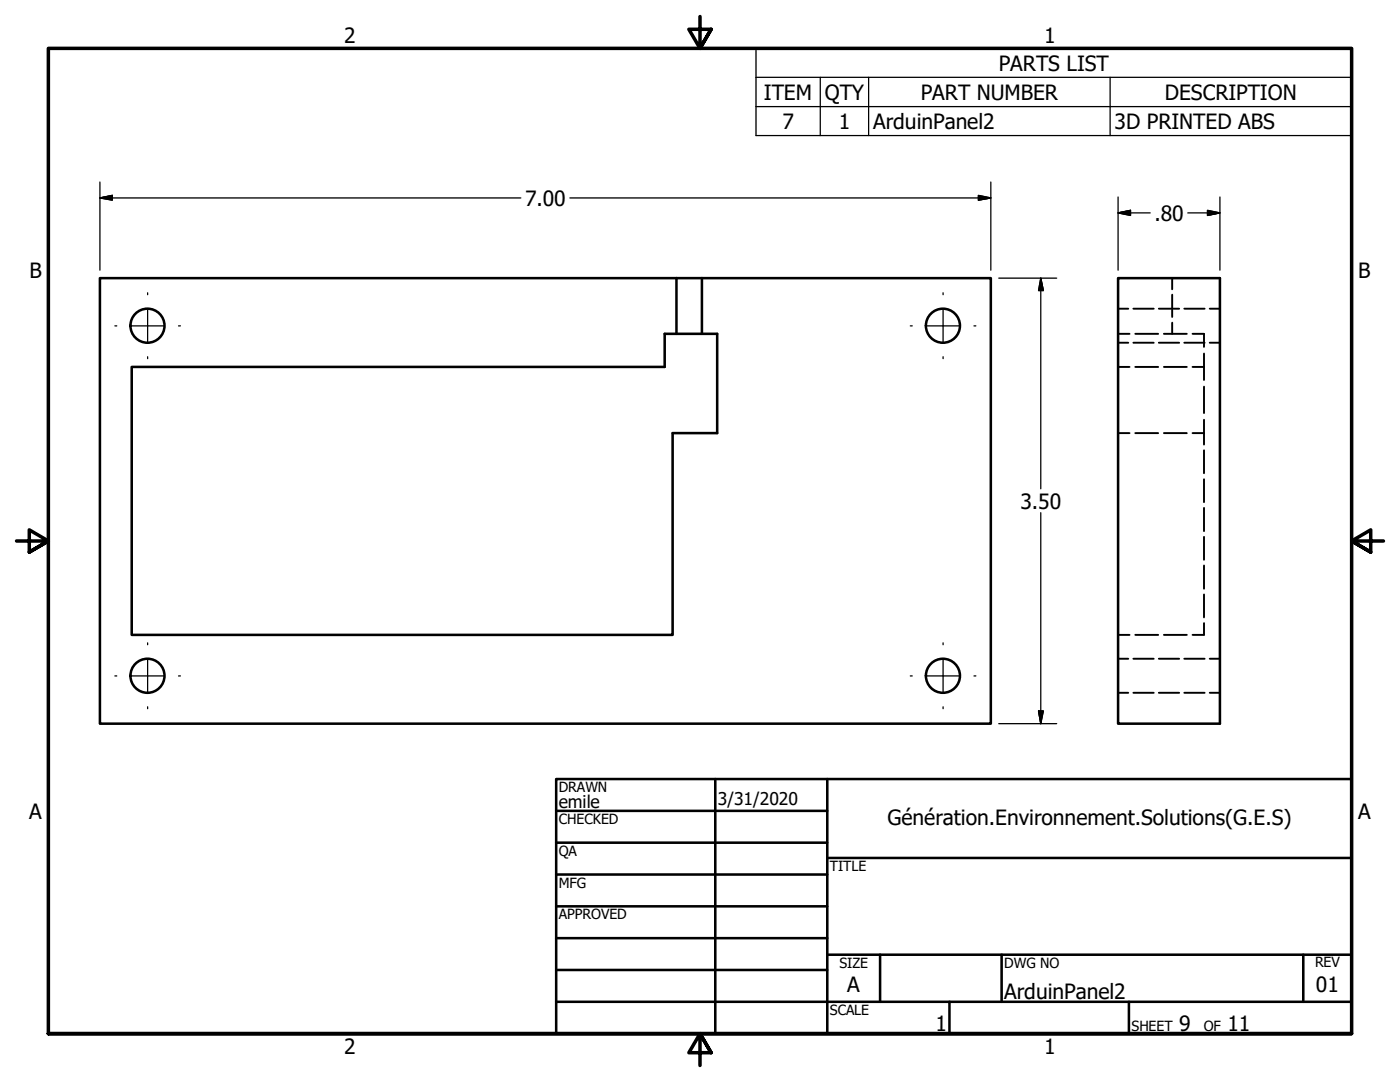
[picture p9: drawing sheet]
<svg xmlns="http://www.w3.org/2000/svg" width="279mm" height="216mm" viewBox="0 0 279 216" stroke-linecap="round" stroke-linejoin="round" font-family="sans-serif">
<!-- layer: Visible (ANSI) -->
<g fill="none" stroke="#000" stroke-width=".51">
<path d="M135 55.5h-115.1v88.9h177.8v-88.9h-57.6M135 55.5v11.1M135 55.5h5.1M140.1 55.5v11.1M223.1 55.5h20.4v88.9h-20.4zM26.3 73.2h106.4v-6.6h10.4v19.8h-8.9v40.3h-107.9z"/>
<circle cx="29.4" cy="65" r="3.4"/>
<circle cx="188.2" cy="65" r="3.4"/>
<circle cx="29.4" cy="134.8" r="3.4"/>
<circle cx="188.2" cy="134.8" r="3.4"/>
</g>
<!-- layer: Hidden (ANSI) -->
<g fill="none" stroke="#000" stroke-width=".38">
<path d="M233.9 55.5v2.2M233.9 58.8v4.4M223.1 73.2h2.3M223.1 66.6h2.3M223.1 61.6h2.1M223.1 68.4h2.1M226.2 61.6h4.1M226.2 68.4h4.1M226.6 73.2h4.5M226.6 66.6h4.5M231.3 61.6h4M231.3 68.4h4"/>
<path d="M232.3 73.2h4.6M232.3 66.6h4.6M233.9 64.4v2.2M236.3 61.6h4.1M236.3 68.4h4.1M238 66.6h2.3v2.6M238 73.2h2.3M240.3 70.5v5.3M240.3 77.2v5.2M241.4 61.6h2.1M241.4 68.4h2.1M223.1 86.4h2.3"/>
<path d="M226.6 86.4h4.5M232.3 86.4h4.6M238 86.4h2.3M240.3 83.8v4.9M240.3 89.9v4.5M240.3 95.6v4.6M240.3 101.3v4.7M240.3 107.1v4.6M240.3 112.8v4.7M240.3 118.6v4.6M223.1 126.7h2.3M223.1 131.4h2.1"/>
<path d="M223.1 138.2h2.1M226.2 131.4h4.1M226.2 138.2h4.1M226.6 126.7h4.5M231.3 131.4h4M231.3 138.2h4M232.3 126.7h4.6M236.3 131.4h4.1M236.3 138.2h4.1M240.3 124.3v2.4h-2.3M241.4 131.4h2.1M241.4 138.2h2.1"/>
</g>
<!-- layer: Symbol (ANSI) -->
<path d="M150.9 15.4v-5.7h118.8v5.7M150.9 15.4h118.8v5.9M150.9 15.4v11.7h118.8v-5.8M163.7 15.4v11.7M173.4 15.4v11.7M221.6 15.4v11.7M150.9 21.3h118.8" fill="none" stroke="#000" stroke-width=".25"/>
<!-- layer: Border (ANSI) -->
<path d="M139.7 3.3v6.4l-2.2-3.9h4.4l-2.2 3.9 2.2-3.9M3.3 107.9h6.4l-3.9-2.2v4.5l3.9-2.3-3.9 2.3M276.1 107.9h-6.4l3.9-2.2v4.5l-3.9-2.3 3.9 2.3M9.7 206.2v-196.5h260v196.5h-260h260M141.9 210.1l-2.2-3.9 2.2 3.9h-4.4l2.2-3.9v6.4" fill="none" stroke="#000" stroke-width=".7"/>
<!-- layer: Title (ANSI) -->
<g fill="none" stroke="#000" stroke-width=".51">
<path d="M111 155.4h158.7v50.8h-158.7zM142.7 155.4v50.8M165.1 155.4v50.8M111 161.8h54.1M111 168.1h54.1M111 174.5h54.1M165.1 171.2h104.6M111 180.8h54.1M111 187.2h54.1M111 193.5h54.1M111 199.9h158.7M165.1 190.5h104.6"/>
<path d="M175.6 190.5v9.4M189.5 199.9v6.3M199.9 190.5v9.4M225.3 199.9v6.3M260.1 190.5v9.4"/>
</g>
<!-- layer: Dimension (ANSI) -->
<g fill="none" stroke="#000" stroke-width=".25">
<path d="M19.9 39.5l2.5-.5v.9zM19.9 39.5h84M19.9 36.3v17.6M113.7 39.5h84M195.3 39l2.4 .5-2.4 .4zM197.7 36.3v17.6M223.1 39.3v14.6M243.5 39.3v14.6M199.3 55.5h11.6M207.7 55.5l.5 2.5h-.9zM207.7 55.5v42M223.1 42.5l2.5-.5v1z"/>
<path d="M223.1 42.5h6.5M237 42.5h6.5M241 42l2.5 .5-2.5 .5zM207.7 102.3v42.1M199.3 144.4h11.6M207.3 141.9h.9l-.5 2.5z"/>
</g>
<path d="M19.9 39.5l2.5-.5zM19.9 39.5l2.5-.5v.9zM195.3 39.9l2.4-.4zM195.3 39l2.4 .5-2.4 .4zM207.7 55.5l.5 2.5zM207.7 55.5l.5 2.5h-.9zM223.1 42.5l2.5-.5zM223.1 42.5l2.5-.5v1zM241 43l2.5-.5zM241 42l2.5 .5-2.5 .5zM207.3 141.9l.4 2.5zM207.3 141.9h.9l-.5 2.5z" fill="#000" stroke="#000" stroke-width=".25"/>
<!-- layer: Center Mark (ANSI) -->
<g fill="none" stroke="#000" stroke-width=".25">
<path d="M29.5 58.4v.4M188.2 58.4v.4M22.9 65h.4M26.3 65h6.3M29.5 61.8v6.4M29.5 71.2v.4M35.6 65h.4M181.7 65h.4M185 65h6.4M188.2 61.8v6.4M188.2 71.2v.4M194.4 65h.4"/>
<path d="M22.9 134.9h.4M26.3 134.9h6.3M29.5 128.3v.4M29.5 131.7v6.3M35.6 134.9h.4M181.7 134.9h.4M185 134.9h6.4M188.2 128.3v.4M188.2 131.7v6.3M194.4 134.9h.4M29.5 141v.4M188.2 141v.4"/>
</g>
<g font-size="4.2">
<text x="68.7" y="8.6">2</text>
<text x="208.4" y="8.6">1</text>
<text x="199.3" y="14.1">PARTS LIST</text>
<text x="152.5" y="19.9">ITEM</text>
<text x="164.6" y="19.9">QTY</text>
<text x="183.8" y="19.9">PART NUMBER</text>
<text x="232.5" y="19.9">DESCRIPTION</text>
<text x="156.1" y="25.7">7</text>
<text x="167.4" y="25.7">1</text>
<text x="174.2" y="25.8">ArduinPanel2</text>
<text x="222.4" y="25.7">3D PRINTED ABS</text>
<text x="104.8" y="41">7.00</text>
<text x="230.4" y="44">.80</text>
<text x="5.9" y="55.5">B</text>
<text x="271.1" y="55.5">B</text>
<text x="203.6" y="101.5">3.50</text>
<text x="5.8" y="163.4">A</text>
<text x="177.1" y="164.6">Génération.Environnement.Solutions(G.E.S)</text>
<text x="271" y="163.4">A</text>
<text x="169.1" y="198">A</text>
<text x="262.6" y="198">01</text>
<text x="200.4" y="199.3">ArduinPanel2</text>
<text x="186.7" y="205.7">1</text>
<text x="235.3" y="205.7">9</text>
<text x="245" y="205.7">11</text>
<text x="68.7" y="210.3">2</text>
<text x="208.4" y="210.3">1</text>
</g>
<g font-size="3.5">
<text x="111.5" y="161.2">emile</text>
<text x="143.3" y="160.7">3/31/2020</text>
</g>
<g font-size="2.8">
<text x="111.5" y="158">DRAWN</text>
<text x="111.5" y="164.4">CHECKED</text>
<text x="111.5" y="170.8">QA</text>
<text x="165.6" y="173.7">TITLE</text>
<text x="111.5" y="177.1">MFG</text>
<text x="111.5" y="183.5">APPROVED</text>
<text x="167.5" y="193.1">SIZE</text>
<text x="200.4" y="193.1">DWG NO</text>
<text x="262.4" y="193">REV</text>
<text x="165.6" y="202.5">SCALE</text>
<text x="225.8" y="205.7">SHEET</text>
<text x="240.2" y="205.7">OF</text>
</g>
</svg>
